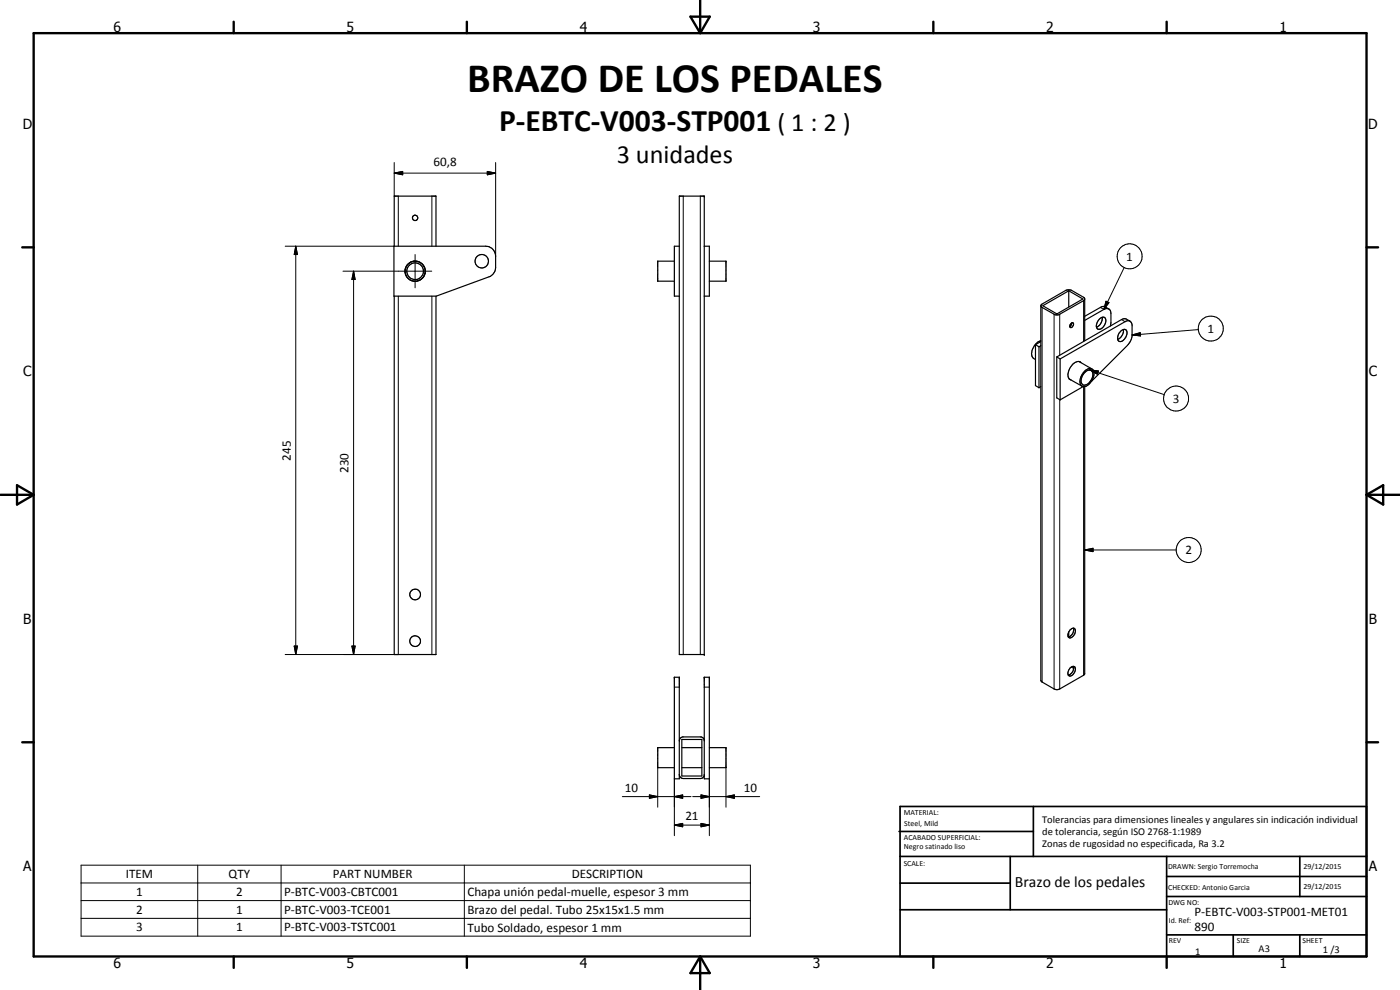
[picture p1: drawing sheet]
<svg xmlns="http://www.w3.org/2000/svg" width="420mm" height="297mm" viewBox="0 0 420 297" stroke-linecap="round" stroke-linejoin="round" font-family="sans-serif">
<g fill="none" stroke="#000" stroke-width=".35">
<path d="M203.9 58.8h7.5v137.6h-7.5zM118.2 73.9h27.5a3 3 0 0 1 3 3v3.4a3 3 0 0 1-1.9 2.8l-15.9 5.8h-12.7zM118.3 73.9v-15.1h12.5v15.1M122.3 79.4l-.6 1.1-.1 .8M123.3 78.6l-.8 .5M123.3 78.6a3 3 0 0 1 3.2 .4 3 3 0 0 1 1 3M123.3 78.7l-.3 .2a2.76 2.76 0 0 0-1.5 2.5M124.1 78.4l-.8 .3M124.5 78.3l.4 .1M124.9 78.4a2.93 2.93 0 0 1 2.7 3.2M202.4 78.4h-5v6h5M203.9 73.9h-1.5v15h1.5"/>
<path d="M211.4 73.9h1.5v15h-1.5M212.9 78.4h5v6h-5M118.3 88.9v107.5h12.5v-107.5M121.5 81.4l.5 1.6M121.6 81.3l.2 1.2M122 82.9l.5 .7M122.5 83.6l1.1 .6M122.5 83.6l.8 .5M123.6 84.2l.9 .2M124 84.3l.4 .1M127.5 82a3.2 3.2 0 0 1-2.6 2.4M127.6 82a3 3 0 0 1-3.2 2.4"/>
<path d="M312.4 91.7v112.4l.3 .5 4.4 2.3 .9-.2 7.2-4.1 .3-.4v-86.2M313 91.7l7.7-4.5 4.3 2.5-7.8 4.5zM317 94.1h.3M320.7 87.2v4.9M321.6 96.9l-.4 .4-.2 .6M321.6 96.9a.53 .53 0 0 1 .7 .4 .53 .53 0 0 1-.4 .6l-.4 .4h-.3l-.2-.4M321.6 96.9l-.2 .7-.4 .3M325.5 89.8l-.3 .4-7.6 4.3-1-.1-3.9-2.2-.3-.4 .3-.6 7.6-4.2 1.3 .1 3.8 2.2 .1 .3v12.6M329.9 95.8a1.04 1.04 0 0 1 1.4-.6 1.04 1.04 0 0 1 .5 1.4 2.1 2.1 0 0 1-2.5 2.1 2.46 2.46 0 0 1 .6-2.9zM330.8 95.2a2.92 2.92 0 0 1-1.7 3M332.8 92.7l-1.3-.7h-.8l-5.2 2.9M332.8 92.7h-1.3l-6 3.4"/>
<path d="M332.8 92.7l.4 .5 .2 .9-.2 3.7M336.3 99.4a1.09 1.09 0 0 1 1.6-.5 1.09 1.09 0 0 1 .2 1.7 1.94 1.94 0 0 1-2.4 1.7 2.41 2.41 0 0 1 .6-2.9zM337.1 98.8a2.93 2.93 0 0 1-1.7 3.1M339.1 96.4l-1.2-.7-1.1 .1-19.7 11.3M310.8 103.4l1 .7M310.8 103.4v12.3l1 .6M311.8 104.1v12.2M312.4 102.5l-1.6 .9M312.4 103.7l-.6 .4M312.4 116l-.6 .3M312.4 102.2a4 4 0 0 0-2.5 5l.9 .7M317.1 107.1l1.1 .6"/>
<path d="M317.1 107.1v12.3l1.1 .6M318.2 107.7l19.4-11.2a1.27 1.27 0 0 1 1.4-.2 1.27 1.27 0 0 1 .8 1.2v3.3l-.9 2.2-11.3 11.4M318.2 107.7v12.3M320.9 113.7l3.8 2.2M323.9 108.5l3.8 2.2M324.4 108.8a1.6 1.6 0 0 0-2.4 .4 3.5 3.5 0 0 0-1 4.6l.5 .2M325.1 116l-6.9 4M325.4 111.9a1.51 1.51 0 0 1 2.3-.5 3.1 3.1 0 0 1-2.6 4.1 2.48 2.48 0 0 1 .3-3.6zM325.6 111.3a1.5 1.5 0 0 1 2.5-.2 4 4 0 0 1-2.8 4.9 1.58 1.58 0 0 1-1.1-2.3l.4-1.1zM320.7 189.7v1.4M321.1 189l.7-.4a.97 .97 0 0 1 1 .5 .97 .97 0 0 1-.3 1.1l-.5 .8a.91 .91 0 0 1-1.2 .3 1.7 1.7 0 0 1 .3-2.3zM322.1 199.9l.1 .7"/>
<path d="M322.1 188.5a2.06 2.06 0 0 1-1.5 2.6M202.4 203.2h1.5v30.5h-1.5zM211.4 203.2h1.5v30.5h-1.5zM321.1 200.4l.9-.5a1.01 1.01 0 0 1 .8 .7 1.01 1.01 0 0 1-.3 1.1 1.32 1.32 0 0 1-1.8 .9l-.2-.8zM321.5 200.2l.7 .3M322.2 200.6a2.23 2.23 0 0 1-1.6 2M202.4 224.3h-5v6h5M203.9 232.4l.4 .9 .8 .3h5.4l.4-.3 .5-.6M204.6 221.9h6v10.9h-6zM204.6 230.3h6M204.6 224.3h6M211.4 222l-.3-.5-.6-.4h-5.7l-.7 .4-.2 .8"/>
<path d="M212.9 224.3h5v6h-5"/>
<circle cx="124.6" cy="65.4" r=".8"/>
<circle cx="144.6" cy="78.4" r="2.02"/>
<circle cx="124.6" cy="81.4" r="2.5"/>
<circle cx="124.6" cy="178.4" r="1.6"/>
<circle cx="124.6" cy="192.4" r="1.6"/>
</g>
<g fill="none" stroke="#000" stroke-width=".3">
<path d="M118.3 51.9l2.6-.5v1.1zM118.3 51.9h30.4M118.3 48.8v10M119.5 58.8v15.1M129.6 58.8v15.1M146.3 51.4l2.4 .5-2.4 .6zM148.7 48.8v28.1M205.1 58.8v137.6M210.2 58.8v137.6M85.6 73.9h32.6M88.8 73.9l.5 2.5h-1zM88.8 73.9v122.5"/>
<path d="M124.6 76.4v10M102.9 81.4h26.7M106.1 81.4l.5 2.5h-1zM106.1 81.4v115M119.5 88.9v107.5h-33.9M129.6 88.9v107.5M312.7 92.2v112.4M316.3 94.3v112.4M318 94.3v12.3M325.2 90.2v12.2M330.2 92.2l1.1 .6M331.9 90.4l.9 .4-1.5 2z"/>
<path d="M336.6 95.9l1 .6M337.4 80.3l-6.1 12.5M359.7 98.9l-19.9 1.6M318 119.9v86.8M325.2 116v86.6M327.1 111l2.5 .3-.3 1zM327.1 111l22.3 7.4M339.8 100.5l2.4-.7 .1 1zM325.5 165l2.5-.5v1zM325.5 165h27.5M88.3 193.8h1l-.5 2.6zM105.6 193.8h1l-.5 2.6z"/>
<path d="M202.4 206.2h1.5M211.4 206.2h1.5M186.8 239h20.6M194.9 238.5l2.5 .5-2.5 .5zM197.4 230.3v11.9M202.4 239l2.5-.5v1zM202.4 233.7v17M207.9 239h20.1M210.4 238.5l2.5 .5-2.5 .5zM212.9 233.7v17M217.9 239l2.5-.5v1zM217.9 230.3v11.9"/>
<path d="M24.3 259.6h200.9v21.3h-200.9zM59.3 259.6v21.3M84.4 259.6v21.3M139.3 259.6v21.3M202.4 247.6l2.5-.5v1zM202.4 247.6h10.5M210.4 247.1l2.5 .5-2.5 .5zM24.3 264.9h200.9M24.3 270.2h200.9M24.3 275.5h200.9"/>
<circle cx="339" cy="76.9" r="3.8"/>
<circle cx="363.4" cy="98.6" r="3.8"/>
<circle cx="353" cy="119.6" r="3.7"/>
<circle cx="356.7" cy="165" r="3.7"/>
</g>
<g fill="#000">
<circle cx="211.4" cy="58.8" r=".18"/>
<circle cx="211.4" cy="196.4" r=".18"/>
<circle cx="202.4" cy="203.2" r=".18"/>
<circle cx="203.9" cy="203.2" r=".18"/>
<circle cx="211.4" cy="203.2" r=".18"/>
<circle cx="212.9" cy="203.2" r=".18"/>
</g>
<g fill="none" stroke="#000" stroke-width=".71">
<path d="M10.1 9.9h400v277.1h-400zM70.1 6.5v3.4M140.1 6.5v3.4M207.2 5h5.8l-2.9 4.9zM210.1 0v9.9M280.1 6.5v3.4M350.1 6.5v3.4M6.7 74.2h3.4M410.1 74.2h3.5M.1 148.5h10M5.1 145.6l5 2.9-5 2.9zM410.1 148.5h10"/>
<path d="M410.1 148.5l5-2.9v5.8zM6.7 222.7h3.4M410.1 222.7h3.5M70.1 287v3.4M140.1 287v3.4M210.1 287v10M210.1 287l2.9 5h-5.8zM280.1 287v3.4M350.1 287v3.4"/>
</g>
<g fill="none" stroke="#000" stroke-width=".51">
<path d="M269.8 249.5h40.3M270.1 242h140v45h-140zM270.1 257h140M303.2 257v16M310.1 242v15M350.1 257v30M390.1 257v12M270.1 265h33.1M270.1 273h80M350.1 269h60M350.1 263h60M350.1 280.5h60"/>
<path d="M370.1 280.5v6.5M390.1 280.5v6.5"/>
</g>
<g fill="#000">
<path d="M118.3 51.9l2.6-.5v1.1zM146.3 51.4l2.4 .5-2.4 .6zM88.8 73.9l.5 2.5h-1zM106.1 81.4l.5 2.5h-1zM331.9 90.4l.9 .4-1.5 2zM339.8 100.5l2.4-.7 .1 1zM327.1 111l2.5 .3-.3 1zM325.5 165l2.5-.5v1zM88.3 193.8h1l-.5 2.6zM105.6 193.8h1l-.5 2.6zM194.9 238.5l2.5 .5-2.5 .5zM202.4 239l2.5-.5v1z"/>
<path d="M210.4 238.5l2.5 .5-2.5 .5zM217.9 239l2.5-.5v1zM202.4 247.6l2.5-.5v1zM210.4 247.1l2.5 .5-2.5 .5z"/>
</g>
<text font-size="12.6" x="140.2" y="27.6">BRAZO DE LOS PEDALES</text>
<text font-size="9.4" x="149.8" y="39.4">P-EBTC-V003-STP001</text>
<g font-size="7.9">
<text x="233.3" y="39.4">( 1 : 2 )</text>
<text x="185.1" y="48.9">3 unidades</text>
</g>
<text font-size="4.7" x="304.6" y="266.2">Brazo de los pedales</text>
<g font-size="4.2">
<text x="34" y="9.6">6</text>
<text x="104" y="9.6">5</text>
<text x="174" y="9.6">4</text>
<text x="244" y="9.6">3</text>
<text x="314" y="9.6">2</text>
<text x="384" y="9.6">1</text>
<text x="6.8" y="38.7">D</text>
<text x="410.6" y="38.7">D</text>
<text x="7" y="112.9">C</text>
<text x="410.8" y="112.9">C</text>
<text x="7" y="187.1">B</text>
<text x="410.8" y="187.1">B</text>
<text x="7" y="261.4">A</text>
<text x="410.8" y="261.4">A</text>
<text x="34" y="290.4">6</text>
<text x="104" y="290.4">5</text>
<text x="174" y="290.4">4</text>
<text x="244" y="290.4">3</text>
<text x="314" y="290.4">2</text>
<text x="384" y="290.4">1</text>
</g>
<g font-size="3.9">
<text x="130.1" y="49.9">60,8</text>
<text x="338" y="78.2">1</text>
<text x="362.4" y="99.9">1</text>
<text x="352" y="120.9">3</text>
<text x="87.2" y="138.2" transform="rotate(-90 87.2 138.2)">245</text>
<text x="104.6" y="141.9" transform="rotate(-90 104.6 141.9)">230</text>
<text x="355.8" y="166.3">2</text>
<text x="187.6" y="237.5">10</text>
<text x="223.3" y="237.5">10</text>
<text x="205.7" y="246">21</text>
<text x="37.7" y="263.5">ITEM</text>
<text x="68.6" y="263.5">QTY</text>
<text x="99.9" y="263.5">PART NUMBER</text>
<text x="171.6" y="263.5">DESCRIPTION</text>
<text x="40.9" y="268.9">1</text>
<text x="70.9" y="268.9">2</text>
<text x="85.2" y="268.9">P-BTC-V003-CBTC001</text>
<text x="140.3" y="268.9">Chapa unión pedal-muelle, espesor 3 mm</text>
<text x="40.9" y="274.2">2</text>
<text x="70.9" y="274.2">1</text>
<text x="85.2" y="274.2">P-BTC-V003-TCE001</text>
<text x="140.3" y="274.2">Brazo del pedal. Tubo 25x15x1.5 mm</text>
<text x="358.5" y="275">P-EBTC-V003-STP001-MET01</text>
<text x="40.9" y="279.5">3</text>
<text x="70.9" y="279.4">1</text>
<text x="85.2" y="279.5">P-BTC-V003-TSTC001</text>
<text x="140.3" y="279.6">Tubo Soldado, espesor 1 mm</text>
<text x="358.5" y="279.4">890</text>
</g>
<g font-size="3.1">
<text x="312.7" y="246.8">Tolerancias para dimensiones lineales y angulares sin indicación individual</text>
<text x="312.7" y="250.4">de tolerancia, según ISO 2768-1:1989</text>
<text x="312.7" y="254">Zonas de rugosidad no especificada, Ra 3.2</text>
<text x="358.7" y="286.5">1</text>
<text x="377.7" y="285.6">A3</text>
<text x="397" y="285.9">1 /3</text>
</g>
<g font-size="2.4">
<text x="271.2" y="244.4">MATERIAL:</text>
<text x="271.3" y="252">ACABADO SUPERFICIAL:</text>
<text x="271.4" y="247.9">Steel, Mild</text>
<text x="271.3" y="254.6">Negro satinado liso</text>
<text x="271.2" y="259.7">SCALE:</text>
<text x="350.6" y="260.8">DRAWN: Sergio Torremocha</text>
<text x="391.2" y="260.6">29/12/2015</text>
<text x="350.6" y="267">CHECKED: Antonio Garcia</text>
<text x="391.2" y="266.7">29/12/2015</text>
<text x="350.6" y="271.4">DWG NO:</text>
<text x="350.8" y="276.9">Id. Ref:</text>
<text x="350.8" y="282.8">REV</text>
<text x="371.2" y="282.9">SIZE</text>
<text x="390.9" y="282.9">SHEET</text>
</g>
</svg>
